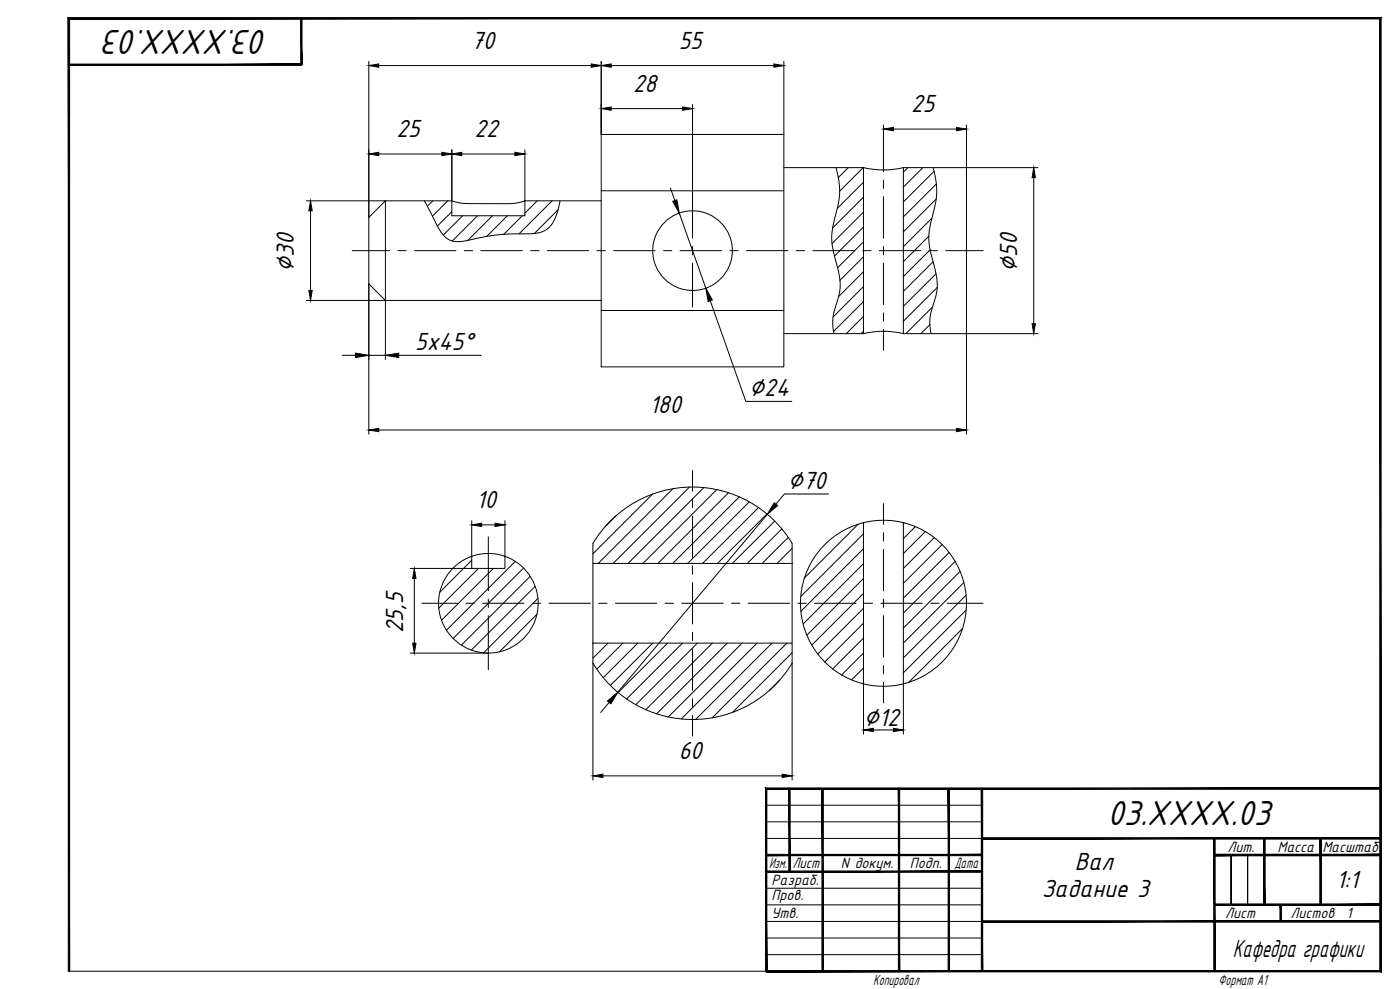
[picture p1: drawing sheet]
<svg xmlns="http://www.w3.org/2000/svg" width="841mm" height="594mm" viewBox="0 0 841 594" stroke-linecap="round" stroke-linejoin="round" font-family="sans-serif">
<!-- layer: 0 -->
<g fill="#000" stroke="#000" stroke-width=".6">
<path d="M181 11v28v-28zM181 11v28z"/>
<path d="M41 38v1l140-1zM41 39l140-1v1z"/>
<path d="M570 474v109v-109zM570 474v109z"/>
<path d="M460 513v1l130-1zM460 514l130-1v1z"/>
<path d="M590 503v1l239-1zM590 504l239-1v1z"/>
<path d="M730 513v1l99-1zM730 514l99-1v1z"/>
<path d="M730 513v1l99-1zM730 514l99-1v1z"/>
<path d="M729 504l1 79v-79zM729 504l1 79h-1z"/>
<path d="M759 504l1 40v-40zM759 504l1 40h-1z"/>
<path d="M759 504l1 40v-40zM759 504l1 40h-1z"/>
<path d="M793 504l1 40v-40zM793 504l1 40h-1z"/>
<path d="M793 504l1 40v-40zM793 504l1 40h-1z"/>
<path d="M460 523v1l130-1zM460 524l130-1v1z"/>
<path d="M474 474v50h1zM474 474h1v50z"/>
<path d="M590 553v1l239-1zM590 554l239-1v1z"/>
<path d="M730 543v1l99-1zM730 544l99-1v1z"/>
<path d="M730 543v1l99-1zM730 544l99-1v1z"/>
<path d="M769 544l1 9v-9zM769 544l1 9h-1z"/>
<path d="M769 544l1 9v-9zM769 544l1 9h-1z"/>
<path d="M41 11v572h1zM41 11h1v572zM41 11h1h788zM42 11h788h-1zM830 11h-1l1 573zM829 11l1 573-1-1zM460 584h370l-1-1zM460 583h369l-369 1z"/>
<path d="M460 473v110h1zM460 473l1 1v109zM460 473l1 1 368-1zM461 474l368-1v1z"/>
<path d="M494 474v109h1zM494 474h1v109z"/>
<path d="M540 474v109zM540 474v109z"/>
<path d="M590 474v109zM590 474v109z"/>
</g>
<path d="M460 484h130M460 494h130M460 504h130M460 534h130M460 544h130M460 553h130M740 544v-30v30M749 544v-30v30M460 563h130M460 573h130M41 583h419" fill="none" stroke="#000" stroke-width=".6"/>
<g fill="none" stroke="#000" stroke-width=".6">
<path d="M502 101a43 43 0 0 1 1 25l-2 6a39 39 0 0 0 1 25l1 3a35 35 0 0 1-2 26l-1 7 1 7M510 101l-6 6M519 101l-15 14M519 109l-16 16M519 118l-19 19M545 101l-2 2M554 101l-11 11M561 101a43 43 0 0 1 0 25l-1 6a39 39 0 0 0 0 25l1 3a35 35 0 0 1-1 26l-1 7v7M561 103l-18 18M562 120l-19 19M562 110l-19 20M255 121a101 101 0 0 0 12 21 15 15 0 0 0 15 2 147 147 0 0 1 40-4 15 15 0 0 0 13-13l1-6"/>
<path d="M260 121l-3 3M269 121l-9 9M271 127l-8 9M278 130l-12 11M287 130l-15 15M296 130l-15 14M305 130l-13 12M314 130l-11 11M323 121l-8 7M332 121l-20 19M335 126l-14 14M519 127l-19 19"/>
<path d="M519 136l-18 18M560 131l-17 17M519 145l-16 16M519 154l-14 14M558 142l-15 15M559 150l-16 16M561 157l-18 18M519 163l-15 15M519 172l-19 18M562 164l-19 20M563 173l-20 20M519 181l-18 18"/>
<path d="M519 190l-11 10M519 199l-2 1M559 195l-6 5M560 184l-16 16M392 297l-36 36M404 294l-45 44M414 293l-46 45M423 293l-46 45M431 294l-45 44M438 296l-43 42M444 298l-40 40M370 310l-6 6"/>
<path d="M450 301l-37 37M456 305l-34 33M461 309l-30 29M465 313l-25 25M470 318l-21 20M516 315l-33 32M543 314v1M550 316l-7 8M556 319l-13 13M283 337l-19 19M304 334l-1 1M310 337l-42 42"/>
<path d="M474 323l-16 15M476 329l-9 9M476 338h.1M519 321l-38 37M519 330l-38 37M519 339l-37 36M561 323l-18 18M566 327l-23 23M570 332l-27 27M574 337l-31 31M287 341l-23 24M296 341l-31 32"/>
<path d="M315 341l-43 43M319 346l-42 42M321 352l-38 39M323 359l-33 33M519 347l-34 35M519 356l-31 32M577 343l-34 34M579 350l-36 36M580 358l-37 37M323 369l-23 23M519 365l-28 28M519 374l-24 24"/>
<path d="M578 378l-32 32M580 366l-37 38M356 386h.1M365 386l-9 9M374 386l-15 16M383 386l-21 21M392 386l-25 26M401 386l-30 30M410 386l-34 34M419 386l-37 37M428 386l-40 40M437 386l-43 43"/>
<path d="M446 386l-45 45M455 386l-46 46M464 386l-46 46M473 386l-45 45M476 392l-36 36M519 383l-19 19M519 392l-13 13M469 408l-7 7M519 401l-7 7M519 410l-1 1"/>
</g>
<g fill="none" stroke="#000" stroke-width=".6">
<path d="M531 91v12M416 117v26M531 108v5M531 118v25M212 151h22M239 151h5M249 151h25M279 151h5M289 151h25M319 151h5M329 151h25M359 151h5"/>
<path d="M369 151h25M399 151h5M409 151h24M416 148v5M416 158v26M438 151h5M448 151h25M478 151h5M488 151h25M518 151h5M528 151h25M531 148v5"/>
<path d="M531 158v25M558 151h5M568 151h23M531 188v5M531 198v12M416 283v12M416 300v5M416 310v25M531 303v12M293 322v33M416 340v5M531 320v5"/>
<path d="M531 330v25M293 360v5M416 350v25M531 360v5M253 362h22M280 362h5M290 362h25M293 370v32M320 362h5M330 362h25M360 362h5M370 362h25"/>
<path d="M400 362h5M410 362h24M416 380v5M439 362h5M449 362h25M479 362h5M489 362h25M519 362h5M529 362h25M531 370v25M559 362h5M569 362h22"/>
<path d="M416 390v25M531 400v5M416 420v5M531 410v12M416 430v12"/>
</g>
<g fill="none" stroke="#000" stroke-width=".6">
<path d="M361 81h110v139h-110zM361 115h110M471 101h48M519 101v99M519 101l6 1h6l12-1M543 101h38v99h-38zM232 121h39M271 121v9h44v-9M271 121l8 1h26h5l5-1M315 121h46M232 180v-59l-10 10v40l10 9h129M361 187h110"/>
<path d="M471 200h48M543 200l-12-1h-6l-6 1M367 312a70 70 0 0 1 109 14v12h-120v-12l5-7zM519 314l2-1a50 50 0 0 1 22 1v97h-3a50 50 0 0 1-21 0zM519 314a50 50 0 0 0-38 48 50 50 0 0 0 38 49M543 314a50 50 0 0 1 38 48 50 50 0 0 1-38 49M283 334v7h20v-7M283 334h1a30 30 0 0 1 19 0M283 334a30 30 0 0 0-14 46 30 30 0 0 0 48 0 30 30 0 0 0-14-46M356 338v48h120v-48M356 386v12a70 70 0 0 0 120 0v-12"/>
<circle cx="416" cy="151" r="24"/>
</g>
<g fill="none" stroke="#000" stroke-width=".6">
<path d="M222 37v94M228 39h127M361 37v44M367 39h98M471 37v44M367 65h43M416 63v54M531 75v16M537 78h38M581 75v26h42M228 92h37M271 90v31"/>
<path d="M277 92h32M315 90v31M403 113l2 7M621 107v87M184 121h48M187 127v47M408 128l16 45M222 171v90M184 180h48v36M427 181l21 60h28M206 213h8M222 213h10"/>
<path d="M240 213h49M623 200h-42v61M228 258h347M498 297h-27l-5 6M283 313v21M289 315h8M303 313v21M461 309l-90 107M246 341h37M249 347v39M246 392h47M356 398v71"/>
<path d="M476 398v71M519 411v30M543 411v30M366 422l-5 6M525 438h12M362 466h108"/>
</g>
<g fill="#000" stroke="#000" stroke-width=".6">
<path d="M222 39l6-1v2zM355 38l6 1-6 1zM361 39l6-1v2zM465 38l6 1-6 1zM361 65l6-1v2zM410 64l6 1-6 1zM531 78l6-1v2zM575 77l6 1-6 1zM222 92l6-1v3zM265 91l6 1-6 2zM271 92l6-1v3zM309 91l6 1-6 2z"/>
<path d="M621 101l1 6h-2zM187 121l1 6h-2zM404 121l3-1 1 8zM186 174h2l-1 6zM424 173l4 7-3 1zM620 194h2l-1 6zM214 212l8 1-8 2zM232 213l8-1v3zM222 258l6-1v2zM575 257l6 1-6 1zM283 315l6-1v2zM297 314l6 1-6 1z"/>
<path d="M465 302l2 2-6 5zM249 341l1 6h-2zM248 386h2l-1 6zM365 421l6-5-4 7zM519 438l6-1v2zM537 437l6 1-6 1zM356 466l6-1v2zM470 465l6 1-6 1z"/>
</g>
<g font-size="23.2">
<text x="161" y="18" transform="rotate(-180 161 18)">03.XXXX.03</text>
<text x="665" y="495">03.XXXX.03</text>
</g>
<g font-size="16.6">
<text x="283" y="29">70</text>
<text x="408" y="29">55</text>
<text x="380" y="55">28</text>
<text x="547" y="68">25</text>
<text x="238" y="83">25</text>
<text x="285" y="83">22</text>
<text x="177" y="163" transform="rotate(-90 177 163)">∅30</text>
<text x="611" y="163" transform="rotate(-90 611 163)">∅50</text>
<text x="249" y="210">5x45°</text>
<text x="450" y="238">∅24</text>
<text x="390" y="248">180</text>
<text x="473" y="294">∅70</text>
<text x="286" y="305">10</text>
<text x="242" y="380" transform="rotate(-90 242 380)">25,5</text>
<text x="519" y="436">∅12</text>
<text x="408" y="456">60</text>
<text x="646" y="523">Вал</text>
<text x="803" y="534">1:1</text>
<text x="626" y="539">Задание 3</text>
<text x="741" y="575">Кафедра графики</text>
</g>
<g font-size="9.9">
<text x="737" y="512">Лит.</text>
<text x="767" y="512">Масса</text>
<text x="794" y="512">Масштаб</text>
<text x="462" y="522">Изм.</text>
<text x="476" y="522">Лист</text>
<text x="505" y="522">N докум.</text>
<text x="547" y="522">Подп.</text>
<text x="573" y="522">Дата</text>
<text x="464" y="532">Разраб.</text>
<text x="464" y="541">Пров.</text>
<text x="464" y="552">Утв.</text>
<text x="736" y="552">Лист</text>
<text x="775" y="552">Листов</text>
<text x="809" y="552">1</text>
<text x="525" y="591">Копировал</text>
<text x="732" y="591">Формат А1</text>
</g>
</svg>
